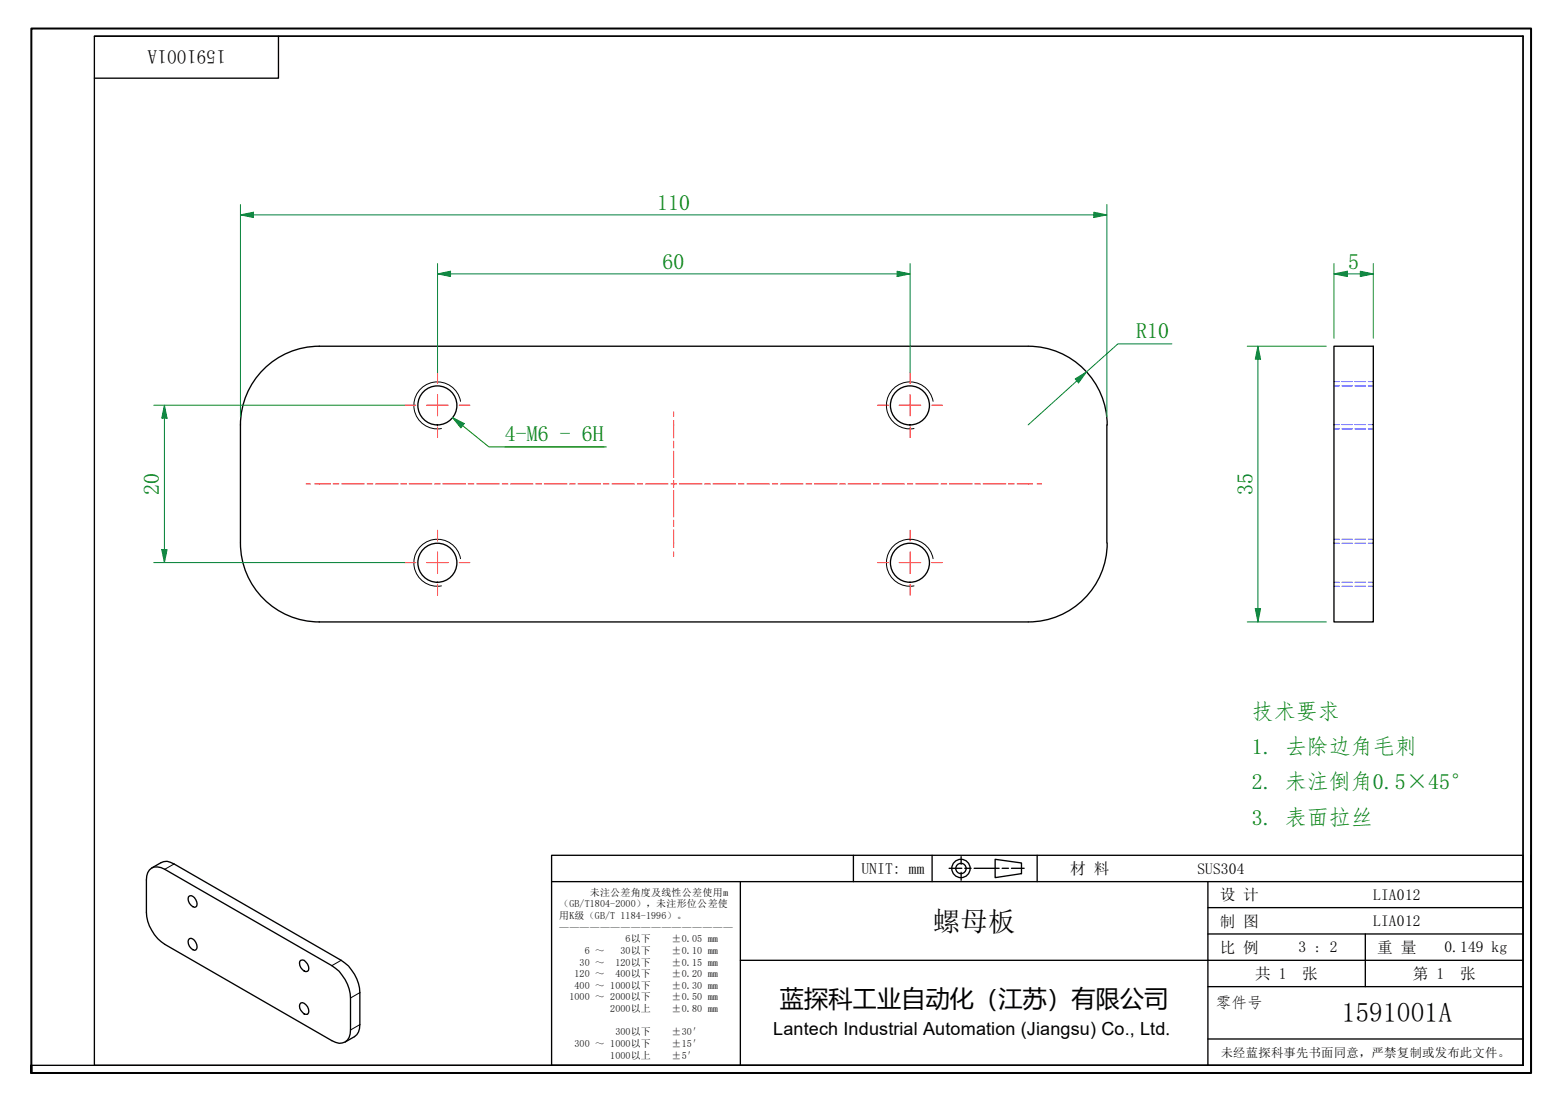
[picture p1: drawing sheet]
<svg xmlns="http://www.w3.org/2000/svg" width="297mm" height="210mm" viewBox="0 0 297 210" stroke-linecap="round" stroke-linejoin="round" font-family="sans-serif">
<g fill="none" stroke="#000" stroke-width=".25">
<path d="M254 65.9h7.5v52.6h-7.5zM45.8 80.9v22.5M45.8 81a15 15 0 0 1 15-15.1h135a15 15 0 0 1 15 15.1M210.8 80.9v22.5M45.8 103.4a15 15 0 0 0 15 15.1h135a15 15 0 0 0 15-15.1M28.4 165.7a2.12 2.12 0 0 1 3-.1l31.8 18.3a7.7 7.7 0 0 1 3.5 6.2v6.1a2.09 2.09 0 0 1-2.8 2.3l-32.5-18.6a7.9 7.9 0 0 1-3.5-6.1v-6.2v-.8zM28.9 165.3l1.8-1a2.26 2.26 0 0 1 2.4 .3l31.9 18.3a7.7 7.7 0 0 1 3.5 6.2v6.1a2.48 2.48 0 0 1-1 2.3l-1.8 1M35.9 170.9l.2-.2a1.43 1.43 0 0 1 1.4 1.9l-.2 .2a1.49 1.49 0 0 1-1.4-1.9zM36.1 178.8a1.43 1.43 0 0 1 1.4 1.9l-.2 .2a1.43 1.43 0 0 1-1.2-2.1zM57.3 182.9h.3a1.69 1.69 0 0 1 1.1 1.9l-.2 .2a1.4 1.4 0 0 1-1.2-2.1zM57.3 191a1.43 1.43 0 0 1 1.2 2.2 1.11 1.11 0 0 1-1.2-.8 1.06 1.06 0 0 1 0-1.4z"/>
<circle cx="83.3" cy="77.2" r="3.7"/>
<circle cx="173.3" cy="77.2" r="3.7"/>
<circle cx="83.3" cy="107.2" r="3.7"/>
<circle cx="173.3" cy="107.2" r="3.7"/>
</g>
<path d="M87.7 76.4a4.5 4.5 0 0 0-5.2-3.6 4.5 4.5 0 0 0-3.6 5.2 4.5 4.5 0 0 0 5.2 3.6M177.7 76.4a4.5 4.5 0 0 0-5.2-3.6 4.5 4.5 0 0 0-3.6 5.2 4.5 4.5 0 0 0 5.1 3.6M87.7 106.4a4.5 4.5 0 0 0-5.2-3.6 4.5 4.5 0 0 0-3.6 5.2 4.5 4.5 0 0 0 5.2 3.6M177.7 106.4a4.5 4.5 0 0 0-5.2-3.6 4.5 4.5 0 0 0-3.6 5.2 4.5 4.5 0 0 0 5.1 3.6M33.1 164.6l-1.7 1M65 182.9l-1.8 1M68.5 189.1l-1.8 1M68.5 195.2l-1.8 1" fill="none" stroke="#000" stroke-width=".19"/>
<g fill="none" stroke="#00f" stroke-width=".19">
<path d="M254 73.5h1M254 72.7h1M255.5 73.5h2M255.5 72.7h2M258 73.5h2M258 72.7h2M260.5 73.5h1M260.5 72.7h1M254 80.9h1M254 81.7h1M255.5 80.9h2M255.5 81.7h2"/>
<path d="M258 80.9h2M258 81.7h2M260.5 80.9h1M260.5 81.7h1M254 110.9h1M254 103.5h1M254 111.7h1M254 102.7h1M255.5 110.9h2M255.5 103.5h2M255.5 111.7h2M255.5 102.7h2"/>
<path d="M258 110.9h2M258 103.5h2M258 111.7h2M258 102.7h2M260.5 110.9h1M260.5 103.5h1M260.5 111.7h1M260.5 102.7h1"/>
</g>
<path d="M6 204.4v-1.5v1.5M6 202.9v-197.5h285.5v199h-285.5" fill="none" stroke="#000" stroke-width=".38"/>
<path d="M18 6.9h272v196h-272zM18 6.9h272M53 6.9v8h-35M290 6.9v196h-284" fill="none" stroke="#000" stroke-width=".25"/>
<g fill="none" stroke="#000" stroke-width=".25">
<path d="M105 162.9h185v40h-185zM105 167.9h185M141 167.9v35M162.5 162.9v5M177.5 162.9v5M180.7 165.4h2.4M183 163.2v1.4M183 166.2v1.5M183.7 165.4h1.2M185.5 165.4h4.7M189.5 163.7l5 .7v2l-5 .8zM190.8 165.4h1.2"/>
<path d="M192.6 165.4h2.4M197.5 162.9v5M230 167.9v35M230 177.9h60M230 172.9h60M260 177.9v10M291.5 162.9v41.5h-186.5M141 182.9h149M230 197.9h60M230 187.9h60"/>
<circle cx="183" cy="165.4" r="1.75"/>
<circle cx="183" cy="165.4" r=".98"/>
</g>
<path d="M45.8 40.9h2.5" fill="none" stroke="#00803f" stroke-width=".19"/>
<path d="M45.8 40.9l2.5-.5v1z" fill="#00803f"/>
<path d="M45.8 40.9l2.5-.5v1zM208.3 40.9h2.5" fill="none" stroke="#00803f" stroke-width=".19"/>
<path d="M208.3 40.4l2.5 .5-2.5 .5z" fill="#00803f"/>
<path d="M45.8 39v40.4M210.8 39v40.4M48.3 40.9h160M208.3 40.4l2.5 .5-2.5 .5zM259 52.2h2.5" fill="none" stroke="#00803f" stroke-width=".19"/>
<path d="M259 51.7l2.5 .5-2.5 .5z" fill="#00803f"/>
<path d="M254 52.2h2.5M259 51.7l2.5 .5-2.5 .5z" fill="none" stroke="#00803f" stroke-width=".19"/>
<path d="M254 52.2l2.5-.5v1z" fill="#00803f"/>
<path d="M254 52.2l2.5-.5v1zM254 50.2v14.2M256.5 52.2h2.5M261.5 50.2v14.2M239.5 65.9v2.5" fill="none" stroke="#00803f" stroke-width=".19"/>
<path d="M239.5 65.9l.5 2.5h-1z" fill="#00803f"/>
<path d="M239.5 65.9l.5 2.5h-1zM239.5 115.9v2.6" fill="none" stroke="#00803f" stroke-width=".19"/>
<path d="M239 115.9h1l-.5 2.6z" fill="#00803f"/>
<path d="M206.9 70.8l-1.9 1.8M237.5 65.9h15M239.5 68.4v47.5M237.5 118.5h15M239 115.9h1l-.5 2.6z" fill="none" stroke="#00803f" stroke-width=".19"/>
<g fill="none" stroke="#f00" stroke-width=".19">
<path d="M128.3 78.5v.8M58.3 92.2h.8M59.9 92.2h3M63.4 92.2h1.1M65.1 92.2h4.2M69.9 92.2h1.1M71.5 92.2h4.3M76.3 92.2h1.1M77.9 92.2h4.3M82.7 92.2h1.1M84.3 92.2h4.3M89.2 92.2h1"/>
<path d="M90.8 92.2h4.3M95.6 92.2h1.1M97.2 92.2h4.3M102 92.2h1.1M103.6 92.2h4.3M108.5 92.2h1M110 92.2h4.4M114.9 92.2h1.1M116.5 92.2h4.3M121.3 92.2h1.1M122.9 92.2h4.3M127.8 92.2h1"/>
<path d="M128.3 80.1v3.3M128.3 84v1.3M128.3 86v5M128.3 91.5v1.3M128.3 93.4v5.1M128.3 99.1v1.2M129.3 92.2h4.4M134.2 92.2h1.1M135.8 92.2h4.3M140.6 92.2h1.1M142.2 92.2h4.3M147.1 92.2h1"/>
<path d="M148.7 92.2h4.2M153.5 92.2h1.1M155.1 92.2h4.3M159.9 92.2h1.1M161.5 92.2h4.3M166.3 92.2h1.1M168 92.2h4.2M172.8 92.2h1M174.4 92.2h4.2M179.2 92.2h1.1M180.8 92.2h4.3M185.6 92.2h1.1"/>
<path d="M187.2 92.2h4.3M192 92.2h1.1M193.7 92.2h2.9M197.5 92.2h.8M128.3 100.9v3.4M128.3 105.1v.9"/>
</g>
<path d="M204.7 72.2l2.2-1.4-1.5 2.1z" fill="#00803f"/>
<path d="M83.3 52.2h2.5M204.7 72.2l2.2-1.4-1.5 2.1zM205 72.6l-9.2 8.3M223.1 65.5h-10.2l-6 5.3" fill="none" stroke="#00803f" stroke-width=".19"/>
<g fill="none" stroke="#f00" stroke-width=".19">
<path d="M77.1 77.2h2.1M81.2 77.2h4.1M83.3 71v2.1M83.3 75.2v4M87.4 77.2h2.1M167.1 77.2h2.1M171.2 77.2h4.1M173.3 71v2.1M173.3 75.2v4M177.4 77.2h2.1M83.3 81.3v2M173.3 81.3v2"/>
<path d="M77.1 107.2h2.1M81.2 107.2h4.1M83.3 101v2M83.3 105.1v4.2M83.3 111.3v2.1M87.4 107.2h2.1M167.1 107.2h2.1M171.2 107.2h4.1M173.3 101v2M173.3 105.1v4.2M173.3 111.3v2.1M177.4 107.2h2.1"/>
</g>
<path d="M83.3 52.2l2.5-.5v1z" fill="#00803f"/>
<path d="M83.3 52.2l2.5-.5v1zM170.8 52.2h2.5" fill="none" stroke="#00803f" stroke-width=".19"/>
<path d="M170.8 51.7l2.5 .5-2.5 .5z" fill="#00803f"/>
<path d="M83.3 50.2v20.8M85.8 52.2h85M170.8 51.7l2.5 .5-2.5 .5zM173.3 50.2v20.8M31.3 104.7v2.5" fill="none" stroke="#00803f" stroke-width=".19"/>
<path d="M30.8 104.7h1l-.5 2.5z" fill="#00803f"/>
<path d="M31.3 77.2v2.5M30.8 104.7h1l-.5 2.5z" fill="none" stroke="#00803f" stroke-width=".19"/>
<path d="M31.3 77.2l.5 2.5h-1z" fill="#00803f"/>
<path d="M29.3 77.2h47.8M31.3 77.2l.5 2.5h-1zM31.3 79.7v25M29.3 107.2h47.8" fill="none" stroke="#00803f" stroke-width=".19"/>
<path d="M86.2 79.5l1.9 1.6M96.1 85.1h18.9" fill="none" stroke="#008000" stroke-width=".19"/>
<path d="M86.2 79.5l2.2 1.2-.6 .8z" fill="#008000"/>
<path d="M86.2 79.5l2.2 1.2-.6 .8zM88.1 81.1l5 4h22.3" fill="none" stroke="#008000" stroke-width=".19"/>
<g font-size="5.2">
<text x="177.6" y="177.3">螺母板</text>
<text x="255.5" y="194.7">1591001A</text>
</g>
<text font-size="4.6" x="148.5" y="191.9">蓝探科工业自动化（江苏）有限公司</text>
<g font-size="4.2" fill="#008000">
<text x="125.2" y="39.9">110</text>
<text x="126.2" y="51.2">60</text>
<text x="256.7" y="51.2">5</text>
<text x="216.3" y="64.4">R10</text>
<text x="96.1" y="84">4-M6 - 6H</text>
<text x="30.2" y="94.3" transform="rotate(-90 30.2 94.3)">20</text>
<text x="238.5" y="94.3" transform="rotate(-90 238.5 94.3)">35</text>
<text x="238.4" y="136.9">技术要求</text>
<text x="238.4" y="143.6">1. 去除边角毛刺</text>
<text x="238.4" y="150.3">2. 未注倒角0.5×45°</text>
<text x="238.4" y="157.1">3. 表面拉丝</text>
</g>
<text font-size="3.7" x="43" y="9.6" transform="rotate(180 43 9.6)">1591001A</text>
<text font-size="3.4" x="147.2" y="197.1">Lantech Industrial Automation (Jiangsu) Co., Ltd.</text>
<g font-size="3">
<text x="164" y="166.4">UNIT: mm</text>
<text x="203.8" y="166.5">材 料</text>
<text x="228" y="166.4">SUS304</text>
<text x="232.3" y="171.5">设 计</text>
<text x="261.5" y="171.4">LIA012</text>
<text x="232.3" y="176.5">制 图</text>
<text x="261.5" y="176.4">LIA012</text>
<text x="232.3" y="181.5">比 例</text>
<text x="247.3" y="181.4">3 : 2</text>
<text x="262.3" y="181.5">重 量</text>
<text x="275" y="181.3">0.149 kg</text>
<text x="231.5" y="191.9">零件号</text>
<text x="239" y="186.5">共 1</text>
<text x="248" y="186.5">张</text>
<text x="269" y="186.5">第 1</text>
<text x="278" y="186.5">张</text>
</g>
<text font-size="2.3" x="232.5" y="201.3">未经蓝探科事先书面同意，严禁复制或发布此文件。</text>
<g font-size="1.9">
<text x="106.5" y="172.8">（GB/T1804-2000），未注形位公差使</text>
<text x="112.3" y="170.6">未注公差角度及线性公差使用m</text>
<text x="106.5" y="175">用K级（GB/T 1184-1996）。</text>
<text x="106.5" y="177.3">—————————————————</text>
<text x="119.1" y="179.5">6以下</text>
<text x="127.9" y="179.5">±0.05 mm</text>
<text x="110.4" y="183.9">30 ～</text>
<text x="111.4" y="181.7">6 ～</text>
<text x="117.2" y="183.9">120以下</text>
<text x="118.2" y="181.7">30以下</text>
<text x="127.9" y="181.7">±0.10 mm</text>
<text x="127.9" y="183.9">±0.15 mm</text>
<text x="108.5" y="190.5">1000 ～ 2000以下</text>
<text x="109.4" y="186.1">120 ～</text>
<text x="109.4" y="188.3">400 ～ 1000以下</text>
<text x="117.2" y="186.1">400以下</text>
<text x="127.9" y="186.1">±0.20 mm</text>
<text x="127.9" y="188.3">±0.30 mm</text>
<text x="127.9" y="190.5">±0.50 mm</text>
<text x="116.2" y="192.8">2000以上</text>
<text x="117.2" y="197.2">300以下</text>
<text x="127.9" y="192.8">±0.80 mm</text>
<text x="127.9" y="197.2">±30′</text>
<text x="109.4" y="199.4">300 ～ 1000以下</text>
<text x="116.2" y="201.6">1000以上</text>
<text x="127.9" y="199.4">±15′</text>
<text x="127.9" y="201.6">±5′</text>
</g>
</svg>
